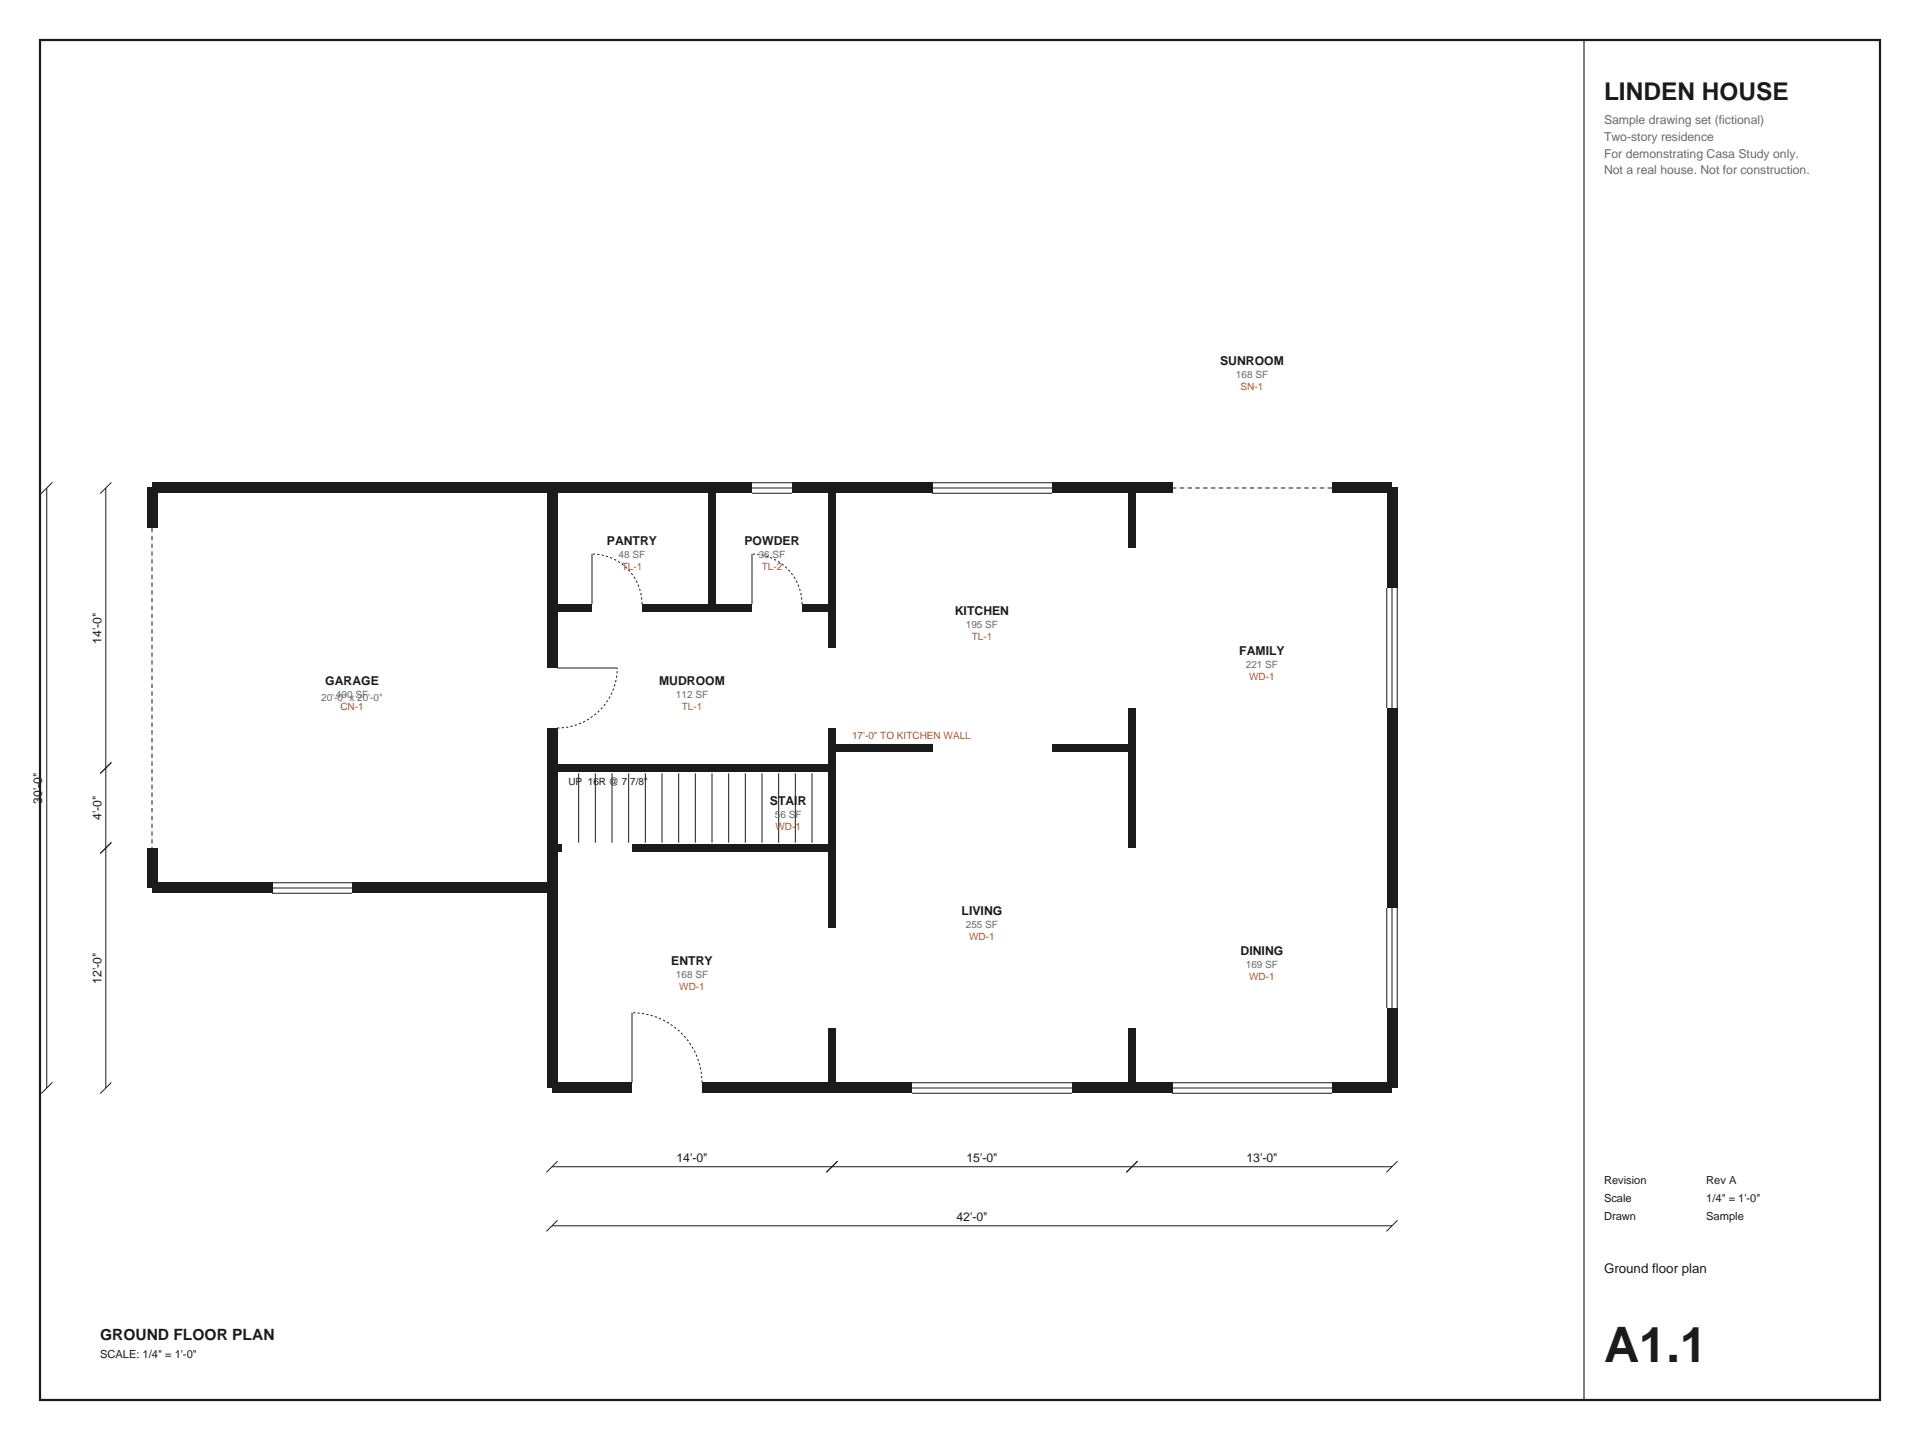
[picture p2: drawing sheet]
<svg xmlns="http://www.w3.org/2000/svg" width="610mm" height="457mm" viewBox="0 0 610 457" stroke-linecap="round" stroke-linejoin="round" font-family="sans-serif">
<path d="M12.7 12.7h584.2v431.8h-584.2z" fill="none" stroke="#1b1b1b" stroke-width=".71" stroke-linecap="butt"/>
<path d="M502.9 12.7v431.8" fill="none" stroke="#1b1b1b" stroke-width=".35"/>
<g fill="#1b1b1b">
<path d="M175.3 343.8h25.4v3.3h-25.4z" fill-rule="evenodd"/>
<path d="M222.9 343.8h66.7v3.3h-66.7z" fill-rule="evenodd"/>
<path d="M340.4 343.8h31.7v3.3h-31.7z" fill-rule="evenodd"/>
<path d="M422.9 343.8h19.1v3.3h-19.1z" fill-rule="evenodd"/>
</g>
<path d="M200.7 321.5v22.3M289.6 347.1h50.8M289.6 345.4h50.8M289.6 343.8h50.8M372.1 347.1h50.8M372.1 345.4h50.8M372.1 343.8h50.8" fill="none" stroke="#1b1b1b" stroke-width=".32"/>
<path d="M222.9 343.8a22.2 22.2 0 0 0-22.2-22.3" fill="none" stroke="#1b1b1b" stroke-width=".32" stroke-dasharray=".7 .7" stroke-linecap="butt"/>
<g fill="#1b1b1b">
<path d="M440.3 320h3.3v25.4h-3.3z" fill-rule="evenodd"/>
<path d="M440.3 224.8h3.3v63.5h-3.3z" fill-rule="evenodd"/>
<path d="M440.3 154.9h3.3v31.8h-3.3z" fill-rule="evenodd"/>
</g>
<path d="M440.3 186.7v38.1M442 186.7v38.1M443.6 186.7v38.1M440.3 288.3v31.7M442 288.3v31.7M443.6 288.3v31.7" fill="none" stroke="#1b1b1b" stroke-width=".32"/>
<g fill="#1b1b1b">
<path d="M422.9 153.3h19.1v3.3h-19.1z" fill-rule="evenodd"/>
<path d="M334 153.3h38.1v3.3h-38.1z" fill-rule="evenodd"/>
<path d="M251.5 153.3h44.4v3.3h-44.4z" fill-rule="evenodd"/>
<path d="M175.3 153.3h63.5v3.3h-63.5z" fill-rule="evenodd"/>
</g>
<path d="M422.9 154.9h-50.8" fill="none" stroke="#1b1b1b" stroke-width=".32" stroke-dasharray="1.4 1.1" stroke-linecap="butt"/>
<path d="M238.8 153.3h12.7M238.8 154.9h12.7M238.8 156.6h12.7M295.9 153.3h38.1M295.9 154.9h38.1M295.9 156.6h38.1" fill="none" stroke="#1b1b1b" stroke-width=".32"/>
<g fill="#1b1b1b">
<path d="M173.6 154.9h3.3v57.2h-3.3z" fill-rule="evenodd"/>
<path d="M173.6 231.1h3.3v114.3h-3.3z" fill-rule="evenodd"/>
</g>
<path d="M176.9 212.1h19.1" fill="none" stroke="#1b1b1b" stroke-width=".32"/>
<path d="M176.9 231.1a19.1 19.1 0 0 0 19.1-19" fill="none" stroke="#1b1b1b" stroke-width=".32" stroke-dasharray=".7 .7" stroke-linecap="butt"/>
<g fill="#1b1b1b">
<path d="M175.3 268h3.1v2.5h-3.1z" fill-rule="evenodd"/>
<path d="M200.7 268h63.5v2.5h-63.5z" fill-rule="evenodd"/>
<path d="M175.3 242.6h88.9v2.5h-88.9z" fill-rule="evenodd"/>
<path d="M175.3 191.8h12.7v2.5h-12.7z" fill-rule="evenodd"/>
<path d="M203.8 191.8h35v2.5h-35z" fill-rule="evenodd"/>
<path d="M254.6 191.8h9.6v2.5h-9.6z" fill-rule="evenodd"/>
</g>
<path d="M188 175.9v15.9M238.8 175.9v15.9" fill="none" stroke="#1b1b1b" stroke-width=".32"/>
<path d="M203.8 191.8a15.9 15.9 0 0 0-15.8-15.9M254.6 191.8a15.9 15.9 0 0 0-15.8-15.9" fill="none" stroke="#1b1b1b" stroke-width=".32" stroke-dasharray=".7 .7" stroke-linecap="butt"/>
<g fill="#1b1b1b">
<path d="M224.8 154.9h2.5v38.1h-2.5z" fill-rule="evenodd"/>
<path d="M262.9 326.4h2.5v19h-2.5z" fill-rule="evenodd"/>
<path d="M262.9 243.8h2.5v50.8h-2.5z" fill-rule="evenodd"/>
<path d="M262.9 231.1h2.5v12.7h-2.5z" fill-rule="evenodd"/>
<path d="M262.9 154.9h2.5v50.8h-2.5z" fill-rule="evenodd"/>
<path d="M264.2 236.2h31.7v2.5h-31.7z" fill-rule="evenodd"/>
<path d="M334 236.2h25.4v2.5h-25.4z" fill-rule="evenodd"/>
<path d="M358.2 326.4h2.5v19h-2.5z" fill-rule="evenodd"/>
<path d="M358.2 224.8h2.5v44.4h-2.5z" fill-rule="evenodd"/>
<path d="M358.2 154.9h2.5v19.1h-2.5z" fill-rule="evenodd"/>
<path d="M48.3 280.3h38.1v3.3h-38.1z" fill-rule="evenodd"/>
<path d="M111.8 280.3h63.5v3.3h-63.5z" fill-rule="evenodd"/>
</g>
<path d="M86.4 283.6h25.4M86.4 281.9h25.4M86.4 280.3h25.4" fill="none" stroke="#1b1b1b" stroke-width=".32"/>
<g fill="#1b1b1b">
<path d="M46.6 154.9h3.3v12.7h-3.3z" fill-rule="evenodd"/>
<path d="M46.6 269.2h3.3v12.7h-3.3z" fill-rule="evenodd"/>
</g>
<path d="M48.3 167.6v101.6" fill="none" stroke="#1b1b1b" stroke-width=".32" stroke-dasharray="1.4 1.1" stroke-linecap="butt"/>
<path d="M48.3 153.3h127v3.3h-127z" fill-rule="evenodd" fill="#1b1b1b"/>
<g fill="none" stroke="#1b1b1b" stroke-width=".32">
<path d="M14.8 154.9v190.5M16.6 153.2l-3.5 3.5M33.6 154.9v190.5M35.4 153.2l-3.6 3.5M35.4 242.1l-3.6 3.5M183.7 245.5v22.1M189 245.5v22.1M194.3 245.5v22.1M199.6 245.5v22.1M204.9 245.5v22.1M210.2 245.5v22.1M215.5 245.5v22.1"/>
<path d="M220.8 245.5v22.1M226.1 245.5v22.1M231.4 245.5v22.1M236.6 245.5v22.1M241.9 245.5v22.1M247.2 245.5v22.1M252.5 245.5v22.1M257.8 245.5v22.1M35.4 267.5l-3.6 3.5M16.6 343.7l-3.5 3.5M35.4 343.7l-3.6 3.5M175.3 370.4h266.7"/>
<path d="M177 368.7l-3.5 3.5M265.9 368.7l-3.5 3.5M361.2 368.7l-3.6 3.5M443.7 368.7l-3.5 3.5M175.3 389.2h266.7M177 387.4l-3.5 3.6M443.7 387.4l-3.5 3.6"/>
</g>
<text font-size="15.5" fill="#1b1b1b" x="509.3" y="432.5">A1.1</text>
<text font-size="7.8" fill="#1b1b1b" x="509.3" y="31.7">LINDEN HOUSE</text>
<text font-size="4.9" fill="#1b1b1b" x="31.7" y="425.4">GROUND FLOOR PLAN</text>
<text font-size="4.2" fill="#1b1b1b" x="509.3" y="404.3">Ground floor plan</text>
<g font-size="3.9" fill="#6b6b6b">
<text x="509.3" y="39.5">Sample drawing set (fictional)</text>
<text x="509.3" y="44.8">Two-story residence</text>
<text x="509.3" y="50.1">For demonstrating Casa Study only.</text>
<text x="509.3" y="55.4">Not a real house. Not for construction.</text>
</g>
<g font-size="3.9" fill="#1b1b1b">
<text x="387.4" y="115.8">SUNROOM</text>
<text x="192.7" y="172.9">PANTRY</text>
<text x="236.4" y="172.9">POWDER</text>
<text x="303.2" y="195.2">KITCHEN</text>
<text x="32.2" y="204.3" transform="rotate(-90 32.2 204.3)">14'-0&quot;</text>
<text x="393.5" y="207.9">FAMILY</text>
<text x="103.2" y="217.4">GARAGE</text>
<text x="209.3" y="217.4">MUDROOM</text>
<text x="13.4" y="255.1" transform="rotate(-90 13.4 255.1)">30'-0&quot;</text>
<text x="244.4" y="255.5">STAIR</text>
<text x="32.2" y="260.4" transform="rotate(-90 32.2 260.4)">4'-0&quot;</text>
<text x="305.3" y="290.4">LIVING</text>
<text x="393.9" y="303.1">DINING</text>
<text x="213.1" y="306.3">ENTRY</text>
<text x="32.2" y="312.3" transform="rotate(-90 32.2 312.3)">12'-0&quot;</text>
<text x="214.8" y="369">14'-0&quot;</text>
<text x="306.8" y="369">15'-0&quot;</text>
<text x="395.7" y="369">13'-0&quot;</text>
<text x="303.7" y="387.8">42'-0&quot;</text>
</g>
<g font-size="3.5" fill="#1b1b1b">
<text x="509.3" y="376.1">Revision</text>
<text x="541.7" y="376.1">Rev A</text>
<text x="509.3" y="381.7">Scale</text>
<text x="541.7" y="381.7">1/4&quot; = 1'-0&quot;</text>
<text x="509.3" y="387.3">Drawn</text>
<text x="541.7" y="387.3">Sample</text>
<text x="31.7" y="431.1">SCALE: 1/4&quot; = 1'-0&quot;</text>
</g>
<g font-size="3.2" fill="#6b6b6b">
<text x="392.4" y="120">168 SF</text>
<text x="196.4" y="177.2">48 SF</text>
<text x="240.9" y="177.2">36 SF</text>
<text x="306.7" y="199.4">195 SF</text>
<text x="395.6" y="212.1">221 SF</text>
<text x="106.6" y="221.6">400 SF</text>
<text x="214.6" y="221.6">112 SF</text>
<text x="102" y="222.5">20'-0&quot; x 20'-0&quot;</text>
<text x="246" y="259.7">56 SF</text>
<text x="306.7" y="294.6">255 SF</text>
<text x="214.6" y="310.5">168 SF</text>
<text x="395.6" y="307.3">169 SF</text>
</g>
<g font-size="3.2" fill="#b5552b">
<text x="393.9" y="123.9">SN-1</text>
<text x="197.4" y="181">TL-1</text>
<text x="241.9" y="181">TL-2</text>
<text x="308.5" y="203.3">TL-1</text>
<text x="396.6" y="216">WD-1</text>
<text x="108.1" y="225.5">CN-1</text>
<text x="216.5" y="225.5">TL-1</text>
<text x="270.5" y="234.7">17'-0&quot; TO KITCHEN WALL</text>
<text x="246.2" y="263.6">WD-1</text>
<text x="307.7" y="298.5">WD-1</text>
<text x="396.6" y="311.2">WD-1</text>
<text x="215.7" y="314.4">WD-1</text>
</g>
<text font-size="3.2" fill="#1b1b1b" x="180.5" y="249.2">UP 16R @ 7 7/8&quot;</text>
</svg>
